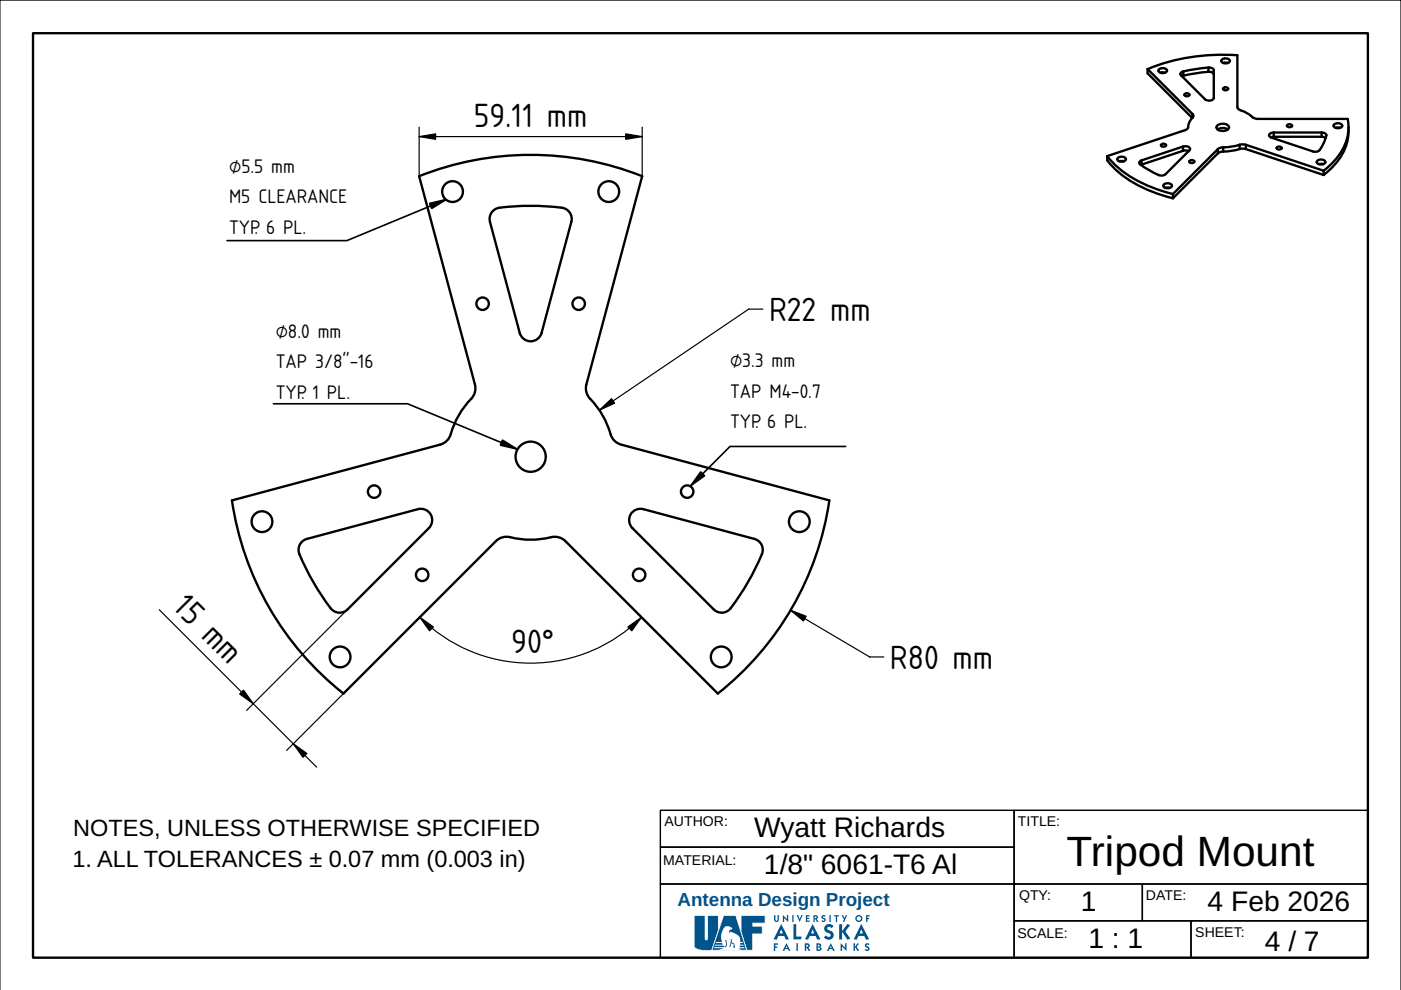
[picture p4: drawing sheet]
<svg xmlns="http://www.w3.org/2000/svg" width="297mm" height="210mm" viewBox="0 0 297 210" stroke-linecap="round" stroke-linejoin="round" font-family="sans-serif">
<path d="M0 0h297v209.9h-297z" fill="#fff" stroke="#000" stroke-width=".21"/>
<path d="M7 7h283v196.1h-283z" fill="none" stroke="#000" stroke-width=".5"/>
<path d="M140 171.8h75v7.8h-75zM140 179.6h75v7.8h-75zM215 171.8h75v15.6h-75zM140 187.4h75v15.7h-75zM215 187.4h27.2v7.8h-27.2zM215 195.2h37.5v7.9h-37.5zM242.2 187.4h47.8v7.8h-47.8zM252.5 195.2h37.5v7.9h-37.5z" fill="none" stroke="#000" stroke-width=".3"/>
<g fill="#00548b">
<path d="M164.1 194h.3v1.1l.2 .1 .2-.1 .1-1.1h.2v1a.51 .51 0 0 1-.5 .5 .51 .51 0 0 1-.5-.5z"/>
<path d="M166 194l.8 .9v-.9h.3v1.5l-.8-.9v.9h-.3z"/>
<path d="M168 194h.3v1.5h-.3z"/>
<path d="M168.9 194h.3l.3 .9 .4-.9h.3l-.7 1.5z"/>
<path d="M170.8 194h.8l.1 .3h-.6v.3h.5v.2h-.5v.4h.6l-.1 .3h-.8z"/>
<path d="M174.2 194.2l.4-.2 .4 .2-.1 .2-.3-.1-.2 .1 .6 .4 .1 .3a.52 .52 0 0 1-.4 .4 .52 .52 0 0 1-.6-.2l.2-.2 .4 .1v-.3a.49 .49 0 0 1-.5-.7z"/>
<path d="M175.9 194h.2v1.5h-.2z"/>
<path d="M176.9 194h1v.3h-.4v1.2h-.3v-1.2h-.4z"/>
<path d="M178.5 194.1l.2-.1 .4 .7 .2-.7 .3 .1-.6 1.4-.3-.1 .2-.5z"/>
<path d="M183.6 194h.8v.3h-.5v.3h.4v.3h-.4v.6h-.3z"/>
<path d="M168.2 196l.6-.1v2.7h1.2l-.2 .6h-1.6z"/>
<path d="M174.9 196.3a1.19 1.19 0 0 1 1.8 0l-.4 .5-.3-.3a.4 .4 0 0 0-.6 .4l.3 .3a1.05 1.05 0 0 1 .9 1.5 1.05 1.05 0 0 1-1.7 .3l-.2-.3 .4-.4a.54 .54 0 0 0 .5 .4 .54 .54 0 0 0 .5-.4l-.3-.4a1 1 0 0 1-1-.6 1 1 0 0 1 .1-1z"/>
<path d="M177.9 196l.6-.1v1.5l1.2-1.5 .6 .3-1.1 1.3 1.1 1.5-.6 .2-1.2-1.7v1.7h-.6z"/>
<path d="M164.1 200h.8l.1 .3h-.6v.4h.4v.3h-.4v.6h-.3z"/>
<path d="M168.8 200h.4v1.6h-.4z"/>
<path d="M178.2 200l1 .9v-.9h.3v1.6l-1-.9v.9h-.3z"/>
<path d="M181 200h.3v.7l.5-.7 .3 .1-.5 .7 .5 .7-.3 .1-.5-.8v.8h-.3z"/>
<path d="M183.4 200.2l.5-.2 .4 .2-.1 .2-.3-.1-.2 .2 .6 .3 .1 .4a.57 .57 0 0 1-.5 .4 .57 .57 0 0 1-.6-.2l.2-.2 .5 .1-.1-.3a.55 .55 0 0 1-.5-.8z"/>
<path d="M157.1 194.1h5.1v1.6h-2.6v.7h2v1.6h-2v3.5h-1.3l-1.2-3.9z"/>
<path d="M172.7 194.3v.4l.3-.1v-.3zM172.5 194l.9 .2v.4l-.3 .2 .4 .6-.3 .1-.5-.8v.8h-.2z"/>
<path d="M181.6 194.7a.5 .5 0 0 0 1 0 .5 .5 0 0 0-1 0zM181.3 194.7a.75 .75 0 0 1 1.5 0 .75 .75 0 0 1-1.5 0z"/>
<path d="M165.6 197l-.3 .9h.7zM165.6 195.9l1.7 3.2-.7 .1-.3-.8h-1.3l-.3 .8-.7-.1z"/>
<path d="M172.3 197l-.4 .9h.7zM172.3 195.9l1.6 3.2-.6 .1-.4-.8h-1.2l-.4 .8-.6-.1z"/>
<path d="M182.6 197l-.3 .9h.7zM182.6 195.9l1.7 3.2-.7 .1-.4-.8h-1.2l-.4 .8-.6-.1z"/>
<path d="M166.7 200.5l-.1 .5h.3zM166.7 200l.9 1.6h-.4l-.1-.4h-.7l-.1 .4h-.4z"/>
<path d="M170.9 200.3v.4l.4-.1v-.2zM170.6 200l.8 .1 .2 .1 .1 .5-.3 .2 .4 .7h-.3l-.6-.8v.8h-.3z"/>
<path d="M173.4 200.9v.4h.4v-.3zM173.4 200.3v.4l.3-.1v-.2zM173.1 200l.8 .1a.4 .4 0 0 1 0 .7 .41 .41 0 0 1 .3 .3 .41 .41 0 0 1-.2 .4l-.9 .1z"/>
<path d="M176.1 200.5l-.1 .5h.3zM176.1 200l.9 1.6h-.4l-.1-.4h-.7l-.1 .4h-.4z"/>
</g>
<path d="M157.2 194.2v3.3l1.2 3.9h1.1v-3.5h2v-1.4h-2v-.9h2.6v-1.4zM157 194h5.3v1.8h-2.6v.5h2v1.8h-2v3.5h-1.4l-1.3-4z" fill="#fff"/>
<path d="M147.2 194.1h2.3v4.9l.2 .3 .3-.3v-4.9h2.3v3.3l-1.4 4.1h.2a6.3 6.3 0 0 1-3.8-.6l-.1-.2z" fill="#00548b"/>
<path d="M147.3 194.2v6.5a3.5 3.5 0 0 0 3.3 .7h.2l1.4-4v-3.2h-2.1v4.9l-.4 .3-.3-.3v-4.9zM147.1 194h2.5v5l.1 .2 .2-.2v-5h2.5v3.4l-1.4 4 .1 .1a6.3 6.3 0 0 1-3.9-.5l-.1-.3z" fill="#fff"/>
<path d="M153.4 194.1h2.6l2.3 7.4h-7.4z" fill="#00548b"/>
<path d="M153.5 194.2l-2.5 7.2h7.2l-2.3-7.2zM153.4 194h2.7l2.3 7.6h-7.6z" fill="#fff"/>
<path d="M155 199.1h.1v.7l.6 .2 .2 1-.5-.2 .2-.3-.1-.3-.4-.2-.2 .7-.3 .1zM153.8 196.4a3.5 3.5 0 0 0-.7 3.3h-1.3l-.1 .2h1.4l.1 .4h-1.6l-.1 .2h1.9l.2 .3 .4-.5-.3-.9 .2-.1 .1 .1 .1 1-.2 .4h-2.5l-.1 .2h2.1l-1.1 .5h5l-.6-.3 .1-.2h1.1l-.1-.2h-1l.1-.3h.8l-.1-.2h-.7v-.4h.6v-.2h-.5l-.1-.6a2.3 2.3 0 0 0-2.1-1.6l-.1 .3-.2-.1 .2-.4 .5-.2 .1-.4-.9-.3z" fill-rule="evenodd" fill="#fff"/>
<g fill="none" stroke="#000" stroke-width=".5">
<path d="M243.3 14.7a42.1 42.1 0 0 1 19-3v11l.4 .5a10.6 10.6 0 0 1 3.3 1.9l19.7 .1 .2 1.8M243.3 14.7v.9l9.5 9.4M243.3 14.7l9.5 9.5M245.7 14.7a1.1 1.1 0 0 1 1.7 .3 1.06 1.06 0 0 1-1.8 0zM246 15.4h1M250.9 16l-.3 .2M250.9 15.1v.9M251.1 20a.54 .54 0 0 1 .6-.2 .54 .54 0 0 1 .4 .5l-.2 .1a.5 .5 0 0 1-.8-.4zM256.2 15.2l.8 .2 .3 .4M256.2 15.2l-5.3 .8M256.2 14.3l.8 .2 .3 .4v5.9a1.23 1.23 0 0 1-1.8 .2l-5.1-5-.1-.5 .6-.4M256.2 14.3l-5.3 .8"/>
<path d="M256.2 14.3v.9M259 12.7a1.1 1.1 0 0 1 1.8 .2 1.06 1.06 0 0 1-1.9 0zM259.3 18.7a.54 .54 0 0 1 .6-.2 .54 .54 0 0 1 .4 .5l-.2 .1a.5 .5 0 0 1-.8-.4zM259.4 13.4h.9M88.9 37.4a64 64 0 0 1 47.3 0l-11.9 44.1a3.6 3.6 0 0 0 1.5 3.8 18.6 18.6 0 0 1 3.8 7.3 3.2 3.2 0 0 0 2.1 1.7l44.1 11.8a64 64 0 0 1-23.6 41l-32.3-32.4a3.6 3.6 0 0 0-4-.6 18.6 18.6 0 0 1-8.3-.3 3.2 3.2 0 0 0-2.5 .9l-32.3 32.4a64 64 0 0 1-23.6-41l44.1-11.8a3.6 3.6 0 0 0 2.6-3.2 18.6 18.6 0 0 1 4.3-7 3.2 3.2 0 0 0 .5-2.6zM234.8 33.1v.9a23.7 23.7 0 0 0 12.5 7.7l1.4 .3M234.8 33.1a23.7 23.7 0 0 0 12.5 7.7l1.4 .3M237 33.5a1.14 1.14 0 0 1 1.7 .2 1.05 1.05 0 0 1-1.8 0zM237.3 34.2h1M242 34.9l-.1 .1M242 34v.9M246.2 30.6l.2-.1a.51 .51 0 0 1 .8 .4 .53 .53 0 0 1-.6 .2 .53 .53 0 0 1-.4-.5z"/>
<path d="M246.7 39.2a1.14 1.14 0 0 1 1.8 .2 1.05 1.05 0 0 1-1.9 0zM247.1 39.8h.9M250.8 32l.6-.1 .6 .1M250.8 31.1a.99 .99 0 0 1 1.5 .6l-5.2 5.2-.7 .3a9.4 9.4 0 0 1-4.2-2l-.7-.7 .5-.5M250.8 32l-8.8 2.9M250.8 31.1l-8.8 2.9M250.8 31.1v.9M252.2 34.1l.2-.1a.51 .51 0 0 1 .8 .4 .53 .53 0 0 1-.6 .2 .53 .53 0 0 1-.4-.5zM252.8 24.2l.2 .4a5.9 5.9 0 0 0-1.3 2.7l-.5 .3-16.4 5.5M252.8 24.2v.7M258.2 27.5a1.99 1.99 0 0 1 2.1 0M258.2 26.5a1.62 1.62 0 0 1 2.4 .5 1.54 1.54 0 0 1-2.7 0z"/>
<path d="M258.2 32.5l-9.5 9.5M258.2 31.6l-9.5 9.5M258.2 31.6v.9M259.3 32.1l-.6 .1-.5 .3M259.3 31.2l-.6 .1-.5 .3M259.3 31.2v.9M262.8 31.6l-1.7 .4-1.8 .1M262.8 31.6h1.3M262.8 30.7l-1.7 .4-1.8 .1M262.8 30.7h1.3M262.8 30.7v.9M264.1 31.6l16.5 5.5"/>
<path d="M264.1 30.7l16.5 5.5M264.1 30.7v.9M270.1 29l-.7 .1M270.1 28.1a.74 .74 0 0 0-1 .8l.5 .3 8.8 2.9 .8 .1a1.2 1.2 0 0 0 .9-.9 4.5 4.5 0 0 0 1-2.8l-.9-.4M270.1 29h10.1M270.1 28.1h10.1M270.1 28.1v.9M270.7 31.2l.2-.1a.58 .58 0 0 1 .8 .3l-.3 .3a.58 .58 0 0 1-.7-.3zM272.9 26.5l.2-.1a.58 .58 0 0 1 .8 .3l-.3 .3a.58 .58 0 0 1-.8-.3zM279.2 34.1a1.04 1.04 0 0 1 1.8 .3 1.09 1.09 0 0 1-1.8 0zM279.6 34.8h1M280.2 29l.9 .3"/>
<path d="M280.2 28.1v.9M280.6 36.2v.9M282.8 26.4a1.04 1.04 0 0 1 1.8 .3 1.09 1.09 0 0 1-1.9 0zM283.2 27.1h.9M285.9 27a11.7 11.7 0 0 1-5.3 10.1M285.9 27a11.8 11.8 0 0 1-5.3 9.2M104.5 44.8l.3-.3a3.7 3.7 0 0 1 2.3-.6 50.9 50.9 0 0 1 12.4 .2 2.4 2.4 0 0 1 1.6 2.9l-6.3 23.6a2.4 2.4 0 0 1-2.3 1.8 2.4 2.4 0 0 1-2.3-1.8l-6.3-23.6v-1.2zM248.7 41.1v.9M64 114.9l1.1-.6 23.5-6.3a2.4 2.4 0 0 1 2.7 1.1 2.4 2.4 0 0 1-.4 2.9l-17.2 17.2a2.4 2.4 0 0 1-3.6-.2 51.1 51.1 0 0 1-6.7-11.9v-1.2zM134 108.6a2.4 2.4 0 0 1 2.4-.6l23.5 6.3a2.4 2.4 0 0 1 1.6 3.2 51.1 51.1 0 0 1-6.9 11.8 2.4 2.4 0 0 1-3.3-.1l-17.2-17.2a2.4 2.4 0 0 1-.1-3.4z"/>
<circle cx="95.9" cy="40.6" r="2.2"/>
<circle cx="129.1" cy="40.6" r="2.2"/>
<circle cx="102.3" cy="64.4" r="1.32"/>
<circle cx="122.7" cy="64.4" r="1.32"/>
<circle cx="112.5" cy="96.8" r="3.2"/>
<circle cx="55.5" cy="110.6" r="2.2"/>
<circle cx="79.3" cy="104.2" r="1.32"/>
<circle cx="145.7" cy="104.2" r="1.32"/>
<circle cx="169.5" cy="110.6" r="2.2"/>
<circle cx="72.1" cy="139.3" r="2.2"/>
<circle cx="89.5" cy="121.9" r="1.32"/>
<circle cx="135.5" cy="121.9" r="1.32"/>
<circle cx="152.9" cy="139.3" r="2.2"/>
</g>
<path d="M88.9 29h47.3M88.9 27v10.4M136.2 27v10.4M161.7 65.5h-3l-31.6 21.5M33.8 129.3l33.3 33.3M73.7 129.2l-21.4 21.4M89 130.9a33.2 33.2 0 0 0 47 0M90.4 129.5l-29.6 29.6M134.6 129.5l17.6 17.6M167.6 129.4l16.8 9.9h3" fill="none" stroke="#000" stroke-width=".25"/>
<path d="M88.9 29l3.5-.6v1.1zM132.7 28.4l3.5 .6-3.5 .5zM127.1 87l2.6-2.5 .6 1zM89 130.9l2.9 2-.8 .9zM133.1 132.9l2.9-2-2.1 2.9zM167.6 129.4l3.3 1.3-.6 1zM50.8 147.1l.8-.8 2.1 2.9zM62.2 157.7l2.9 2.1-.9 .8z" fill="#000" stroke="#000" stroke-width=".25"/>
<path d="M94.4 42.4l-20.8 8.6h-25.5M58 85.6h28.4l23 9.5M179.3 94.7h-24.5l-8.2 8.1" fill="none" stroke="#000" stroke-width=".35"/>
<path d="M91.1 43.1l3.4-.8-3 1.9zM106.5 93.3l3 1.9-3.4-.8zM148.6 100.1l.8 .8-2.9 2z" fill="#000" stroke="#000" stroke-width=".35"/>
<text font-size="9" x="226.1" y="183.6">Tripod Mount</text>
<g font-size="6.7">
<text x="100.4" y="26.8">59.11 mm</text>
<text x="163.1" y="68.1">R22 mm</text>
<text x="36.4" y="128.9" transform="rotate(45 36.4 128.9)">15 mm</text>
<text x="108.5" y="138.5" transform="rotate(-1 108.5 138.5)">90°</text>
<text x="188.7" y="141.9">R80 mm</text>
</g>
<g font-size="6">
<text x="159.9" y="177.6">Wyatt Richards</text>
<text x="162" y="185.3">1/8&quot; 6061-T6 Al</text>
<text x="229.2" y="193.1">1</text>
<text x="256" y="193.1">4 Feb 2026</text>
<text x="230.7" y="201">1 : 1</text>
<text x="268.2" y="201.5">4 / 7</text>
</g>
<g font-size="5">
<text x="15.5" y="177.2">NOTES, UNLESS OTHERWISE SPECIFIED</text>
<text x="15.3" y="183.8">1. ALL TOLERANCES ± 0.07 mm (0.003 in)</text>
</g>
<text font-size="4" fill="#00548b" x="143.7" y="192.2">Antenna Design Project</text>
<g font-size="3.9">
<text x="48.6" y="36.6">⌀5.5 mm</text>
<text x="48.6" y="43.1">M5 CLEARANCE</text>
<text x="48.6" y="49.6">TYP. 6 PL.</text>
<text x="58.5" y="71.6">⌀8.0 mm</text>
<text x="154.8" y="77.8">⌀3.3 mm</text>
<text x="58.5" y="78.1">TAP 3/8&quot;-16</text>
<text x="58.5" y="84.6">TYP. 1 PL.</text>
<text x="154.8" y="84.3">TAP M4-0.7</text>
<text x="154.8" y="90.8">TYP. 6 PL.</text>
</g>
<g font-size="3">
<text x="140.9" y="175.2">AUTHOR:</text>
<text x="215.8" y="175.2">TITLE:</text>
<text x="140.6" y="183.3">MATERIAL:</text>
<text x="216.1" y="190.8">QTY:</text>
<text x="243" y="190.8">DATE:</text>
<text x="215.7" y="198.9">SCALE:</text>
<text x="253.4" y="198.6">SHEET:</text>
</g>
</svg>
